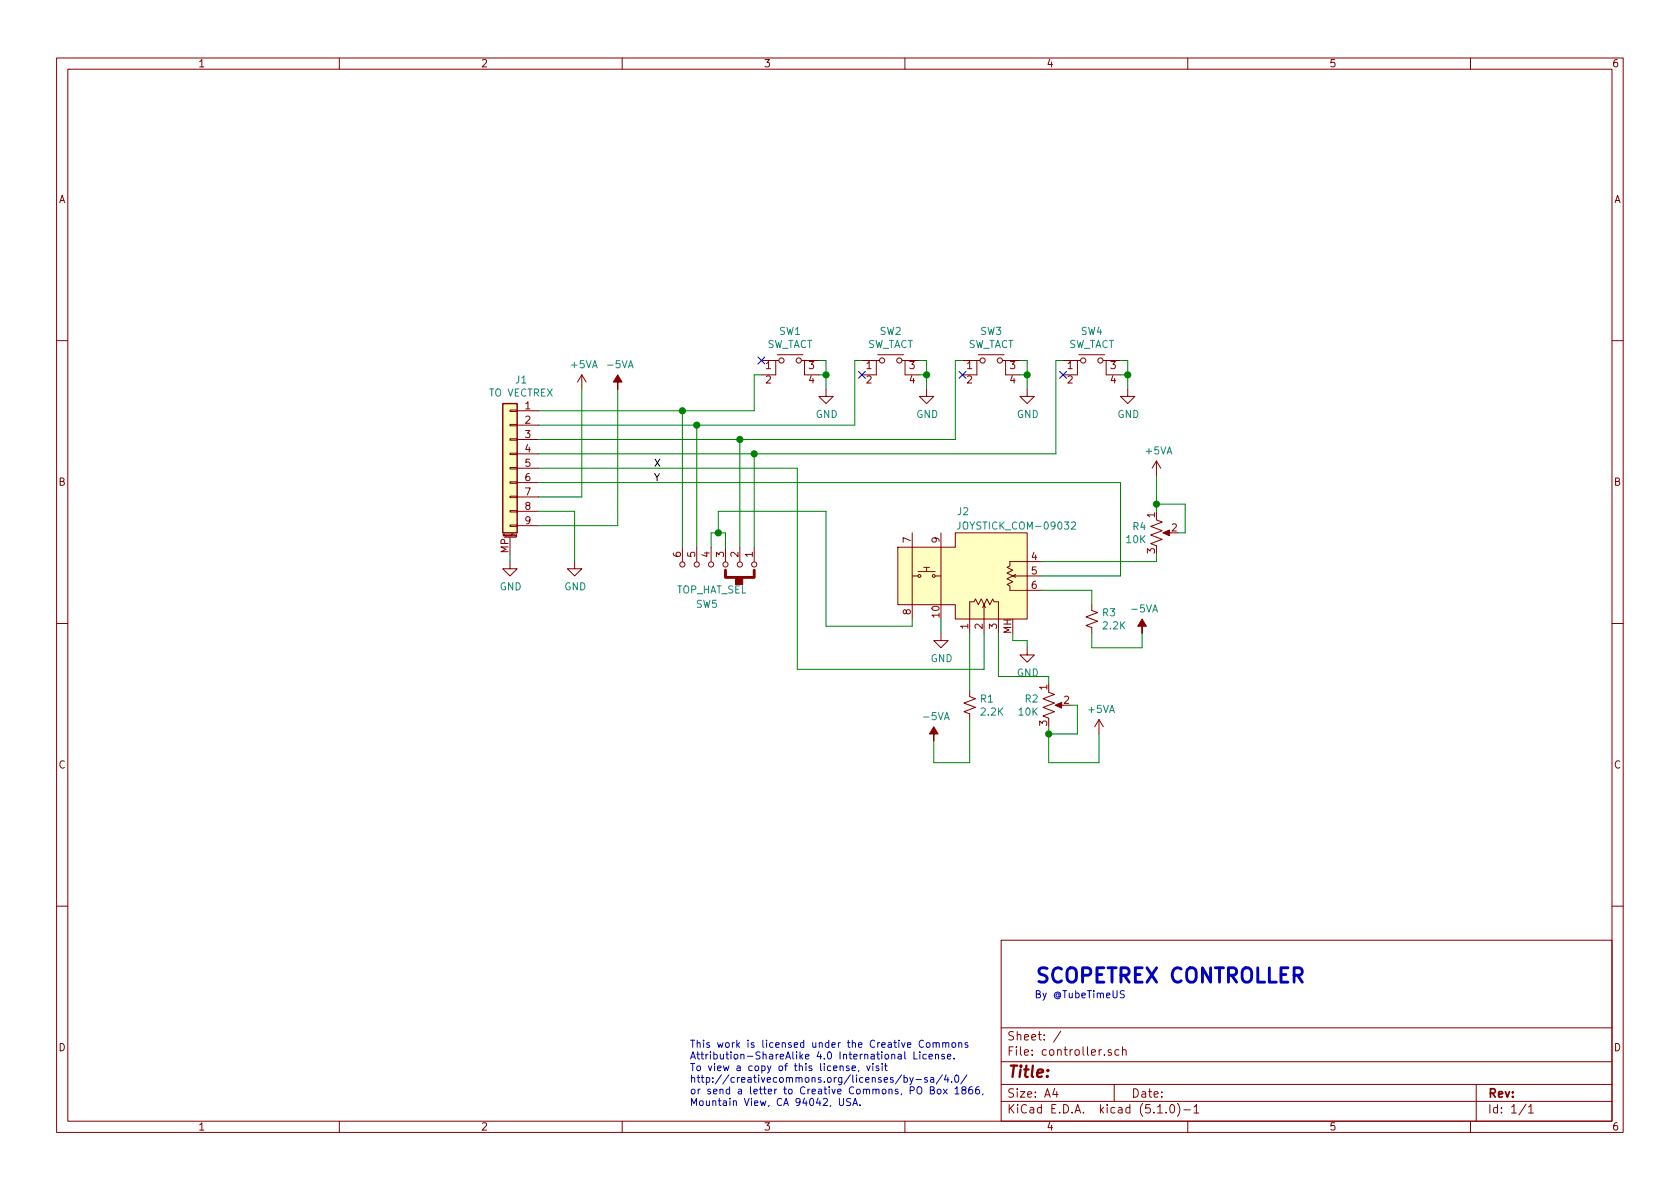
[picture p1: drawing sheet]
EESchema Schematic File Version 4
LIBS:controller-cache
EELAYER 29 0
EELAYER END
$Descr A4 11693 8268
encoding utf-8
Sheet 1 1
Title ""
Date ""
Rev ""
Comp ""
Comment1 ""
Comment2 ""
Comment3 ""
Comment4 ""
$EndDescr
$Comp
L Connector_Generic_MountingPin:Conn_01x09_MountingPin J1
U 1 1
P 3550 3250
F 0 "J1" H 3472 3867 50  0000 C CNN
F 1 "TO VECTREX" H 3472 3776 50  0000 C CNN
F 2 "Conn:DB9FC2" H 3550 3250 50  0001 C CNN
F 3 "~" H 3550 3250 50  0001 C CNN
F 4 "806-K22X-E9S-NR" H 3550 3250 50  0001 C CNN "Mouser"
	1    3550 3250
	-1   0    0    -1  
$EndComp
$Comp
L power:GND #PWR0101
U 1 1
P 3550 3900
F 0 "#PWR0101" H 3550 3650 50  0001 C CNN
F 1 "GND" H 3555 3727 50  0000 C CNN
F 2 "" H 3550 3900 50  0001 C CNN
F 3 "" H 3550 3900 50  0001 C CNN
	1    3550 3900
	1    0    0    -1  
$EndComp
Wire Wire Line
	3550 3850 3550 3900
$Comp
L power:GND #PWR0102
U 1 1
P 4000 3900
F 0 "#PWR0102" H 4000 3650 50  0001 C CNN
F 1 "GND" H 4005 3727 50  0000 C CNN
F 2 "" H 4000 3900 50  0001 C CNN
F 3 "" H 4000 3900 50  0001 C CNN
	1    4000 3900
	1    0    0    -1  
$EndComp
Wire Wire Line
	3750 3550 4000 3550
Wire Wire Line
	4000 3550 4000 3900
Wire Wire Line
	3750 3650 4300 3650
Wire Wire Line
	4300 3650 4300 2700
$Comp
L power:-5VA #PWR0103
U 1 1
P 4300 2700
F 0 "#PWR0103" H 4300 2800 50  0001 C CNN
F 1 "-5VA" H 4315 2873 50  0000 C CNN
F 2 "" H 4300 2700 50  0001 C CNN
F 3 "" H 4300 2700 50  0001 C CNN
	1    4300 2700
	1    0    0    -1  
$EndComp
$Comp
L power:+5VA #PWR0104
U 1 1
P 4050 2700
F 0 "#PWR0104" H 4050 2550 50  0001 C CNN
F 1 "+5VA" H 4065 2873 50  0000 C CNN
F 2 "" H 4050 2700 50  0001 C CNN
F 3 "" H 4050 2700 50  0001 C CNN
	1    4050 2700
	1    0    0    -1  
$EndComp
Wire Wire Line
	3750 3450 4050 3450
Wire Wire Line
	4050 3450 4050 2700
Text Label 4550 3250 0    50   ~ 0
X
Text Label 4550 3350 0    50   ~ 0
Y
$Comp
L switches:JOYSTICK_COM-09032 J2
U 1 1
P 6850 4000
F 0 "J2" H 6750 4450 50  0000 R CNN
F 1 "JOYSTICK_COM-09032" H 7500 4350 50  0000 R CNN
F 2 "Switch:JOYSTICK_COM-09032" H 6850 4000 50  0001 C CNN
F 3 "" H 6850 4000 50  0001 C CNN
F 4 "1568-1526-ND" H 6850 4000 50  0001 C CNN "Digikey"
	1    6850 4000
	1    0    0    -1  
$EndComp
Wire Wire Line
	5550 3250 5550 4650
Wire Wire Line
	5550 4650 6850 4650
Wire Wire Line
	6850 4650 6850 4400
Wire Wire Line
	3750 3250 5550 3250
Wire Wire Line
	6750 4400 6750 4800
$Comp
L Device:R_Small_US R1
U 1 1
P 6750 4900
F 0 "R1" H 6818 4946 50  0000 L CNN
F 1 "2.2K" H 6818 4855 50  0000 L CNN
F 2 "Passive:RESA500" H 6750 4900 50  0001 C CNN
F 3 "~" H 6750 4900 50  0001 C CNN
F 4 "603-CFR-25JR-522K2" H 2500 300 50  0001 C CNN "Mouser"
	1    6750 4900
	1    0    0    -1  
$EndComp
$Comp
L power:-5VA #PWR0105
U 1 1
P 6500 5150
F 0 "#PWR0105" H 6500 5250 50  0001 C CNN
F 1 "-5VA" H 6515 5323 50  0000 C CNN
F 2 "" H 6500 5150 50  0001 C CNN
F 3 "" H 6500 5150 50  0001 C CNN
	1    6500 5150
	1    0    0    -1  
$EndComp
Wire Wire Line
	6500 5150 6500 5300
Wire Wire Line
	6500 5300 6750 5300
Wire Wire Line
	6750 5000 6750 5300
$Comp
L Device:R_POT_US R2
U 1 1
P 7300 4900
F 0 "R2" H 7233 4946 50  0000 R CNN
F 1 "10K" H 7233 4855 50  0000 R CNN
F 2 "Passive:PIHER_PT10_V10" H 7300 4900 50  0001 C CNN
F 3 "~" H 7300 4900 50  0001 C CNN
F 4 "531-PT10LV113A22PMS" H 7300 4900 50  0001 C CNN "Mouser"
	1    7300 4900
	1    0    0    -1  
$EndComp
Wire Wire Line
	7050 4400 7050 4450
Wire Wire Line
	7050 4450 7150 4450
Wire Wire Line
	7150 4450 7150 4500
$Comp
L power:GND #PWR0106
U 1 1
P 7150 4500
F 0 "#PWR0106" H 7150 4250 50  0001 C CNN
F 1 "GND" H 7155 4327 50  0000 C CNN
F 2 "" H 7150 4500 50  0001 C CNN
F 3 "" H 7150 4500 50  0001 C CNN
	1    7150 4500
	1    0    0    -1  
$EndComp
Wire Wire Line
	6950 4400 6950 4700
Wire Wire Line
	6950 4700 7300 4700
Wire Wire Line
	7300 4700 7300 4750
Wire Wire Line
	7300 5050 7300 5100
Wire Wire Line
	7300 5300 7650 5300
Wire Wire Line
	7650 5300 7650 5100
$Comp
L power:+5VA #PWR0107
U 1 1
P 7650 5100
F 0 "#PWR0107" H 7650 4950 50  0001 C CNN
F 1 "+5VA" H 7665 5273 50  0000 C CNN
F 2 "" H 7650 5100 50  0001 C CNN
F 3 "" H 7650 5100 50  0001 C CNN
	1    7650 5100
	1    0    0    -1  
$EndComp
Wire Wire Line
	7450 4900 7500 4900
Wire Wire Line
	7500 4900 7500 5100
Wire Wire Line
	7500 5100 7300 5100
Connection ~ 7300 5100
Wire Wire Line
	7300 5100 7300 5300
$Comp
L Device:R_POT_US R4
U 1 1
P 8050 3700
F 0 "R4" H 7983 3746 50  0000 R CNN
F 1 "10K" H 7983 3655 50  0000 R CNN
F 2 "Passive:PIHER_PT10_V10" H 8050 3700 50  0001 C CNN
F 3 "~" H 8050 3700 50  0001 C CNN
F 4 "531-PT10LV113A22PMS" H 8050 3700 50  0001 C CNN "Mouser"
	1    8050 3700
	1    0    0    -1  
$EndComp
Wire Wire Line
	8050 3550 8050 3500
Wire Wire Line
	8050 3500 8250 3500
Wire Wire Line
	8050 3500 8050 3300
$Comp
L power:+5VA #PWR0108
U 1 1
P 8050 3300
F 0 "#PWR0108" H 8050 3150 50  0001 C CNN
F 1 "+5VA" H 8065 3473 50  0000 C CNN
F 2 "" H 8050 3300 50  0001 C CNN
F 3 "" H 8050 3300 50  0001 C CNN
	1    8050 3300
	1    0    0    -1  
$EndComp
Wire Wire Line
	8200 3700 8250 3700
Wire Wire Line
	8250 3700 8250 3500
Wire Wire Line
	8050 3850 8050 3900
Wire Wire Line
	8050 3900 7250 3900
Wire Wire Line
	7250 4000 7800 4000
Wire Wire Line
	7800 4000 7800 3350
Wire Wire Line
	7250 4100 7600 4100
Wire Wire Line
	7600 4100 7600 4200
$Comp
L Device:R_Small_US R3
U 1 1
P 7600 4300
F 0 "R3" H 7668 4346 50  0000 L CNN
F 1 "2.2K" H 7668 4255 50  0000 L CNN
F 2 "Passive:RESA500" H 7600 4300 50  0001 C CNN
F 3 "~" H 7600 4300 50  0001 C CNN
F 4 "603-CFR-25JR-522K2" H 2500 300 50  0001 C CNN "Mouser"
	1    7600 4300
	1    0    0    -1  
$EndComp
$Comp
L power:-5VA #PWR0109
U 1 1
P 7950 4400
F 0 "#PWR0109" H 7950 4500 50  0001 C CNN
F 1 "-5VA" H 7965 4573 50  0000 C CNN
F 2 "" H 7950 4400 50  0001 C CNN
F 3 "" H 7950 4400 50  0001 C CNN
	1    7950 4400
	1    0    0    -1  
$EndComp
Wire Wire Line
	7600 4400 7600 4500
Wire Wire Line
	7600 4500 7950 4500
Wire Wire Line
	7950 4500 7950 4400
$Comp
L switches:SW_TACT SW1
U 1 1
P 5500 2500
F 0 "SW1" H 5500 2705 50  0000 C CNN
F 1 "SW_TACT" H 5500 2614 50  0000 C CNN
F 2 "Switch:ALPS_SKHC" H 4875 2675 50  0001 C CNN
F 3 "~" H 4875 2675 50  0001 C CNN
F 4 "688-SKHCBKA010" H 3050 300 50  0001 C CNN "Mouser"
	1    5500 2500
	1    0    0    -1  
$EndComp
Wire Wire Line
	3750 3350 7800 3350
$Comp
L switches:SW_TACT SW2
U 1 1
P 6200 2500
F 0 "SW2" H 6200 2705 50  0000 C CNN
F 1 "SW_TACT" H 6200 2614 50  0000 C CNN
F 2 "Switch:ALPS_SKHC" H 5575 2675 50  0001 C CNN
F 3 "~" H 5575 2675 50  0001 C CNN
F 4 "688-SKHCBKA010" H 3050 300 50  0001 C CNN "Mouser"
	1    6200 2500
	1    0    0    -1  
$EndComp
$Comp
L switches:SW_TACT SW3
U 1 1
P 6900 2500
F 0 "SW3" H 6900 2705 50  0000 C CNN
F 1 "SW_TACT" H 6900 2614 50  0000 C CNN
F 2 "Switch:ALPS_SKHC" H 6275 2675 50  0001 C CNN
F 3 "~" H 6275 2675 50  0001 C CNN
F 4 "688-SKHCBKA010" H 3050 300 50  0001 C CNN "Mouser"
	1    6900 2500
	1    0    0    -1  
$EndComp
$Comp
L switches:SW_TACT SW4
U 1 1
P 7600 2500
F 0 "SW4" H 7600 2705 50  0000 C CNN
F 1 "SW_TACT" H 7600 2614 50  0000 C CNN
F 2 "Switch:ALPS_SKHC" H 6975 2675 50  0001 C CNN
F 3 "~" H 6975 2675 50  0001 C CNN
F 4 "688-SKHCBKA010" H 3050 300 50  0001 C CNN "Mouser"
	1    7600 2500
	1    0    0    -1  
$EndComp
Wire Wire Line
	3750 2850 4750 2850
Wire Wire Line
	5250 2850 5250 2600
Wire Wire Line
	5300 2600 5250 2600
Wire Wire Line
	5950 2500 6000 2500
Wire Wire Line
	6650 2500 6700 2500
Wire Wire Line
	7350 2500 7400 2500
Wire Wire Line
	5700 2500 5750 2500
Wire Wire Line
	5750 2500 5750 2600
Wire Wire Line
	5750 2600 5700 2600
Wire Wire Line
	5750 2600 5750 2700
Connection ~ 5750 2600
$Comp
L power:GND #PWR0110
U 1 1
P 5750 2700
F 0 "#PWR0110" H 5750 2450 50  0001 C CNN
F 1 "GND" H 5755 2527 50  0000 C CNN
F 2 "" H 5750 2700 50  0001 C CNN
F 3 "" H 5750 2700 50  0001 C CNN
	1    5750 2700
	1    0    0    -1  
$EndComp
Wire Wire Line
	6400 2500 6450 2500
Wire Wire Line
	6450 2500 6450 2600
Wire Wire Line
	6450 2600 6400 2600
Wire Wire Line
	6450 2600 6450 2700
Connection ~ 6450 2600
$Comp
L power:GND #PWR0111
U 1 1
P 6450 2700
F 0 "#PWR0111" H 6450 2450 50  0001 C CNN
F 1 "GND" H 6455 2527 50  0000 C CNN
F 2 "" H 6450 2700 50  0001 C CNN
F 3 "" H 6450 2700 50  0001 C CNN
	1    6450 2700
	1    0    0    -1  
$EndComp
Wire Wire Line
	7100 2500 7150 2500
Wire Wire Line
	7150 2500 7150 2600
Wire Wire Line
	7150 2600 7100 2600
Wire Wire Line
	7150 2600 7150 2700
Connection ~ 7150 2600
$Comp
L power:GND #PWR0112
U 1 1
P 7150 2700
F 0 "#PWR0112" H 7150 2450 50  0001 C CNN
F 1 "GND" H 7155 2527 50  0000 C CNN
F 2 "" H 7150 2700 50  0001 C CNN
F 3 "" H 7150 2700 50  0001 C CNN
	1    7150 2700
	1    0    0    -1  
$EndComp
Wire Wire Line
	7800 2500 7850 2500
Wire Wire Line
	7850 2500 7850 2600
Wire Wire Line
	7850 2600 7800 2600
Wire Wire Line
	7850 2600 7850 2700
Connection ~ 7850 2600
$Comp
L power:GND #PWR0113
U 1 1
P 7850 2700
F 0 "#PWR0113" H 7850 2450 50  0001 C CNN
F 1 "GND" H 7855 2527 50  0000 C CNN
F 2 "" H 7850 2700 50  0001 C CNN
F 3 "" H 7850 2700 50  0001 C CNN
	1    7850 2700
	1    0    0    -1  
$EndComp
Connection ~ 8050 3500
$Comp
L power:GND #PWR0114
U 1 1
P 6550 4400
F 0 "#PWR0114" H 6550 4150 50  0001 C CNN
F 1 "GND" H 6555 4227 50  0000 C CNN
F 2 "" H 6550 4400 50  0001 C CNN
F 3 "" H 6550 4400 50  0001 C CNN
	1    6550 4400
	1    0    0    -1  
$EndComp
Wire Wire Line
	6350 4300 6350 4350
Wire Wire Line
	6550 4300 6550 4400
Wire Wire Line
	5950 2500 5950 2950
Wire Wire Line
	6650 2500 6650 3050
Wire Wire Line
	7350 2500 7350 3150
NoConn ~ 7400 2600
NoConn ~ 6700 2600
NoConn ~ 6000 2600
NoConn ~ 5300 2500
$Comp
L switches:SW_SP4T_GND SW5
U 1 1
P 5050 3900
F 0 "SW5" H 5100 4200 50  0000 L CNN
F 1 "TOP_HAT_SEL" H 4900 4100 50  0000 L CNN
F 2 "Switch:CK_SK-14D01-G-6" H 5050 3900 50  0001 C CNN
F 3 "" H 5050 3900 50  0001 C CNN
F 4 "611-SK-14D01-G6" H 5050 3900 50  0001 C CNN "Mouser"
	1    5050 3900
	-1   0    0    1   
$EndComp
Wire Wire Line
	5050 3800 5050 3700
Wire Wire Line
	5050 3700 5000 3700
Wire Wire Line
	4950 3700 4950 3800
Wire Wire Line
	6350 4350 5750 4350
Wire Wire Line
	5750 4350 5750 3550
Wire Wire Line
	5750 3550 5000 3550
Wire Wire Line
	5000 3550 5000 3700
Connection ~ 5000 3700
Wire Wire Line
	5000 3700 4950 3700
Wire Wire Line
	3750 2950 4850 2950
Wire Wire Line
	3750 3050 5150 3050
Wire Wire Line
	3750 3150 5250 3150
Wire Wire Line
	4750 3800 4750 2850
Connection ~ 4750 2850
Wire Wire Line
	4750 2850 5250 2850
Wire Wire Line
	4850 3800 4850 2950
Connection ~ 4850 2950
Wire Wire Line
	4850 2950 5950 2950
Wire Wire Line
	5150 3800 5150 3050
Connection ~ 5150 3050
Wire Wire Line
	5150 3050 6650 3050
Wire Wire Line
	5250 3800 5250 3150
Connection ~ 5250 3150
Wire Wire Line
	5250 3150 7350 3150
Text Notes 4800 7700 0    50   ~ 0
This work is licensed under the Creative Commons\nAttribution-ShareAlike 4.0 International License.\nTo view a copy of this license, visit \nhttp://creativecommons.org/licenses/by-sa/4.0/\nor send a letter to Creative Commons, PO Box 1866,\nMountain View, CA 94042, USA.
Text Notes 7200 6850 0    100  ~ 20
SCOPETREX CONTROLLER
Text Notes 7200 6950 0    50   ~ 0
By @TubeTimeUS
$EndSCHEMATC
